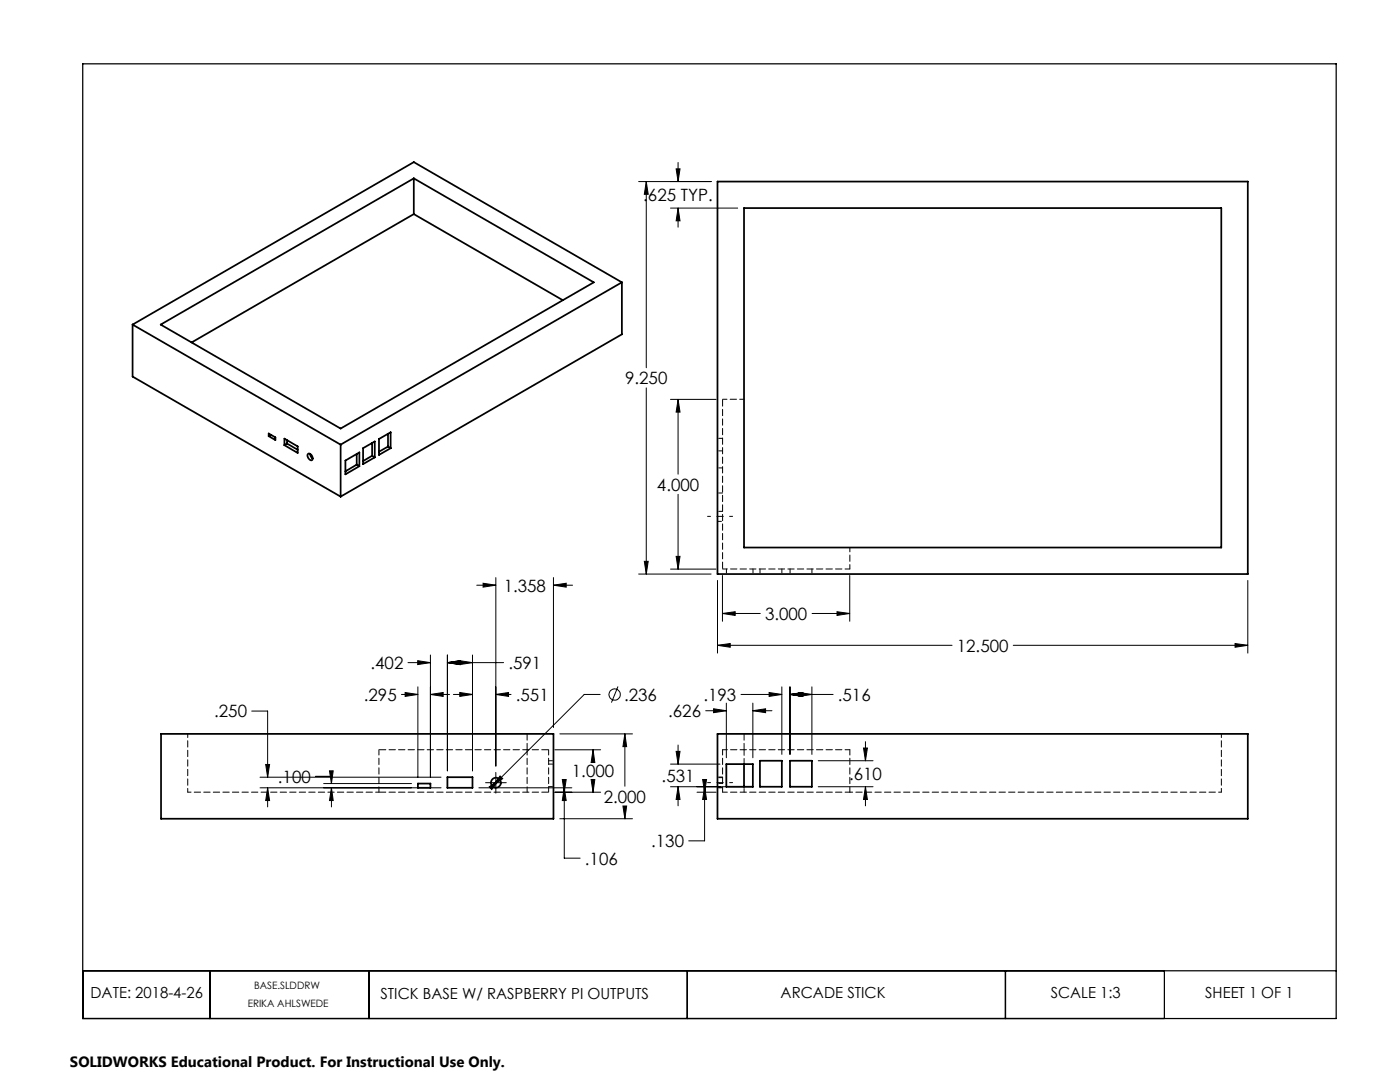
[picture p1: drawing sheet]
<svg xmlns="http://www.w3.org/2000/svg" width="279mm" height="216mm" viewBox="0 0 279 216" stroke-linecap="round" stroke-linejoin="round" font-family="sans-serif">
<g fill="none" stroke="#000" stroke-width=".2">
<path d="M127.5 36.2h14.4M129 36.2l.4 2.6h-.8zM129 36.2v37.2M134.9 33.7h.8l-.4 2.5zM135.3 32.4v3.8M133.8 41.5h13.4M135.3 41.5l.4 2.6h-.8zM135.3 41.5v3.8M129 77.4v37.1M133.8 79.7h9.1M135.3 79.7l.4 2.5h-.8zM135.3 79.7v14.9"/>
<path d="M135.3 98.6v15M95.1 116.8h3.9M96.4 116.4l2.6 .4-2.6 .4zM99 115.3v37.6M110.5 116.8l2.5-.4v.8zM110.5 115.3v29.9M110.5 116.8h3.8M127.5 114.5h14.4M128.6 112h.8l-.4 2.5zM133.8 113.6h9.1M134.9 111h.8l-.4 2.6zM143.2 115.8v14.5"/>
<path d="M144.2 114.8v9.2M169.6 114.8v9.2M249 115.8v14.5M80.1 138.6h3.3M80.9 138.2l2.5 .4-2.5 .4zM81.4 132.2h4.5M83.4 131.8l2.5 .4-2.5 .4zM83.4 137.1v18M85.9 138.6l2.5-.4v.8zM85.9 138.6h3.8M85.9 130.7v24.4M89.3 132.2l2.5-.4v.8z"/>
<path d="M89.3 130.7v23.1M89.3 132.2h11.2M90.5 138.6h3.8M91.8 138.2l2.5 .4-2.5 .4zM91.8 131.8l2.5 .4-2.5 .4zM94.3 130.7v23.1M99 138.6l2.5-.4v.8zM99 138.6h3M119.8 138.6h-3.2l-16.9 16.9M123.3 137l-1.3 3.2M143.2 128.8l2.5-.4v.8zM143.2 128.8h46.8"/>
<path d="M144.2 122.4l2.5-.3v.7zM144.2 122.4h7.5M147.9 138.6h8.1M153.5 138.2l2.5 .4-2.5 .4zM156 137.1v13.4M157.7 138.6l2.5-.4v.8zM157.7 138.6h8.6M157.7 137.1v13.4M159.5 138.2l2.5 .4-2.5 .4zM162 137.1v13.4M162.1 122.4h7.5M167 122.1l2.6 .3-2.6 .4z"/>
<path d="M202.2 128.8h46.8M246.5 128.4l2.5 .4-2.5 .4zM50.2 141.9h3.2v13.2M51.9 157.2h36.1M51.9 155.1h36.1M53 152.5h.8l-.4 2.6zM53.4 157.2l.4 2.5h-.8zM53.4 157.2v3.8M63 154.9h3.1v1.5M64.6 156.4h17.5M65.8 153.8h.7l-.4 2.6zM66.1 157.2l.4 2.5h-.7z"/>
<path d="M66.1 157.2v3.8M95.6 157.2h18.5M96.9 156.2h4.1M97.6 157l2.1-1.5-1.6 2.1zM99 154.1v4.2M99.7 155.5l-1.5 1.4M99.8 154.8l.5 .6-2.1 1.5zM110.7 149.6h9.2M110.7 158.1h9.2M111.7 146.4h14.5M112.2 155.5h.8l-.4 2.6zM112.6 157.2l.4 2.5h-.8z"/>
<path d="M112.6 157.2v14h3.2M118 155.5h.7l-.3 2.6zM118.4 149.6l.3 2.6h-.7zM118.4 149.6v2.2M118.4 155.9v2.2M124.7 146.4l.4 2.6h-.8zM124.7 146.4v10.5M133.8 157h16.6M133.8 152.5h9.9M134.9 149.9h.8l-.4 2.6zM135.3 157l.4 2.5h-.8zM135.3 148.7v3.8"/>
<path d="M135.3 157v3.8M139.1 158.1h3.8M140.2 155.5h.8l-.4 2.6zM140.6 157l.4 2.5h-.8zM140.6 157v10.8h-3.2M140.8 141.8h4.2M142.4 141.4l2.6 .4-2.6 .4zM145 140.3v10.9M150.2 141.8l2.6-.4v.8zM150.2 140.3v10.9M150.2 141.8h3.9M163.3 151.8h10.9"/>
<path d="M163.3 157h10.9M172.3 149.3h.8l-.4 2.5zM172.7 157l.4 2.5h-.8zM172.7 148v3.8M172.7 157v3.8M111.7 163.4h14.5M124.3 160.8h.8l-.4 2.6zM124.7 160.9v2.5"/>
<circle cx="122.7" cy="138.6" r="1.13"/>
</g>
<path d="M146.2 103h-5M146.2 156.2h-5" fill="none" stroke="#000" stroke-width=".2" stroke-dasharray="15.2 1.3 1.3 1.3" stroke-dashoffset="14.6"/>
<path d="M16.5 12.7h250.2v190.5h-250.2zM16.5 193.7h250.2M41.9 193.7v9.5M73.7 193.7v9.5M137.2 193.7v9.5M200.7 193.7v9.5M232.4 193.7v9.5" fill="none" stroke="#000" stroke-width=".25"/>
<path d="M124.7 146.4l.4 2.6h-.8zM124.3 160.8h.8l-.4 2.6zM118.4 149.6l.3 2.6h-.7zM118 155.5h.7l-.3 2.6zM99.8 154.8l-1.6 2.1 2.1-1.5zM97.6 157l.5 .6 1.6-2.1zM96.4 116.4l2.6 .4-2.6 .4zM110.5 116.8l2.5-.4v.8zM91.8 138.2l2.5 .4-2.5 .4zM99 138.6l2.5-.4v.8zM91.8 131.8l2.5 .4-2.5 .4zM89.3 132.2l2.5-.4v.8zM85.9 138.6l2.5-.4v.8zM80.9 138.2l2.5 .4-2.5 .4zM83.4 131.8l2.5 .4-2.5 .4zM89.3 132.2l2.5-.4v.8zM112.6 157.2l.4 2.5h-.8zM112.2 155.5h.8l-.4 2.6zM65.8 153.8h.7l-.4 2.6zM66.1 157.2l.4 2.5h-.7zM53 152.5h.8l-.4 2.6zM53.4 157.2l.4 2.5h-.8zM157.7 138.6l2.5-.4v.8zM159.5 138.2l2.5 .4-2.5 .4zM172.3 149.3h.8l-.4 2.5zM172.7 157l.4 2.5h-.8zM153.5 138.2l2.5 .4-2.5 .4zM157.7 138.6l2.5-.4v.8zM142.4 141.4l2.6 .4-2.6 .4zM150.2 141.8l2.6-.4v.8zM135.3 157l.4 2.5h-.8zM134.9 149.9h.8l-.4 2.6zM140.6 157l.4 2.5h-.8zM140.2 155.5h.8l-.4 2.6zM246.5 128.4l2.5 .4-2.5 .4zM143.2 128.8l2.5-.4v.8zM128.6 112h.8l-.4 2.5zM129 36.2l.4 2.6h-.8zM144.2 122.4l2.5-.3v.7zM167 122.1l2.6 .3-2.6 .4zM135.3 79.7l.4 2.5h-.8zM134.9 111h.8l-.4 2.6zM134.9 33.7h.8l-.4 2.5zM135.3 41.5l.4 2.6h-.8z" fill="#000"/>
<g fill="none" stroke="#000" stroke-width=".35">
<path d="M82.6 35.6v7.1M143.2 36.2h105.8v78.3h-105.8zM82.6 42.7l-44.4 25.6M82.6 42.7l29.7 17.2M124.1 56.3l-56.1 32.4M124.1 56.3v10.4l-56.1 32.4M124.1 56.3l-41.5-24-56.1 32.5M148.5 41.5h95.2v67.8h-95.2zM26.5 64.8v10.3l41.5 24M26.5 64.8l41.5 23.9M32.1 64.8l50.5-29.2 35.9 20.7-50.5 29.2zM53.6 86.5l1.4 .8v.5l-1.4-.8z"/>
<path d="M54.1 86.8l-.5 .2M56.8 87.5l2.6 1.6v1.3l-2.6-1.6zM57.3 88.5l-.5 .3M57.3 88.5l2.1 1.2M57.3 87.8v.7M61.5 90.6a.78 .78 0 0 1 .8 .4 .78 .78 0 0 1-.1 .9 .93 .93 0 0 1-.7-1.3zM61.9 90.6l.1 .5 .4 .4M68 88.7v10.4M68.9 91.9l2.8-1.6v2.7l-2.8 1.7zM71.2 92.7l.5 .3M71.2 92.7l-2.3 1.4M71.2 90.6v2.1"/>
<path d="M72.5 89.4l2.3-1.3v3.2l-2.3 1.3zM74.3 90.9l.5 .4M74.3 88.4v2.5M74.3 90.9l-1.8 1.1M75.6 87.6l2.4-1.3v3.1l-2.4 1.4zM77.4 89.1l.6 .3M77.4 86.6v2.5M77.4 89.1l-1.8 1M32.1 146.4h78.4v17h-78.4zM83.4 156.4h2.5v.8h-2.5zM89.3 155.1h5v2.1h-5zM143.2 146.4h105.8v17h-105.8z"/>
<path d="M145 152.5h5.2v4.5h-5.2zM148.5 152.5v4.5M151.7 151.8h4.3v5.2h-4.3zM157.7 151.8h4.3v5.2h-4.3z"/>
<circle cx="99" cy="156.2" r="1"/>
</g>
<path d="M75.6 149.6v8.5M105.2 149.6v8.5M109.5 149.6v8.5M144.2 149.6v8.5M148.5 152.5v-2.9M169.6 149.6v8.5" fill="none" stroke="#000" stroke-width=".2" stroke-dasharray="1.3 .6" stroke-dashoffset=".2"/>
<path d="M144.2 79.7v33.8M75.6 149.6h33.9M75.6 158.1h33.9" fill="none" stroke="#000" stroke-width=".2" stroke-dasharray="1.3 .6" stroke-dashoffset="-.1"/>
<g fill="none" stroke="#000" stroke-width=".2" stroke-dasharray="1.3 .6" stroke-dashoffset=".5">
<path d="M144.2 93.4h-1M144.2 98.4h-1M144.2 87.5h-1M144.2 90h-1M143.2 104h1M144.2 102h-1M145 113.5v1M150.3 113.5v1M151.7 113.5v1M156 113.5v1M157.7 113.5v1M162 113.5v1"/>
<path d="M37.5 146.4v11.7M109.5 157h1M109.5 152.5h1M109.5 151.8h1M143.2 157.2h1M144.2 157.2h-1M144.2 155.1h-1M144.2 156.3h-1M144.2 155.2h-1M148.5 158.1v-1.1M243.7 146.4v11.7"/>
</g>
<path d="M105.2 146.4v3.2M148.5 146.4v3.2" fill="none" stroke="#000" stroke-width=".2" stroke-dasharray="1.3 .6"/>
<path d="M75.6 158.1h-38.1" fill="none" stroke="#000" stroke-width=".2" stroke-dasharray="1.3 .6" stroke-dashoffset=".6"/>
<path d="M144.2 113.5h25.4M144.2 149.6h25.4M144.2 158.1h25.4" fill="none" stroke="#000" stroke-width=".2" stroke-dasharray="1.3 .6" stroke-dashoffset=".3"/>
<path d="M243.7 158.1h-74.1" fill="none" stroke="#000" stroke-width=".2" stroke-dasharray="1.3 .6" stroke-dashoffset=".7"/>
<path d="M148.5 79.7h-4.3M169.6 113.5v-4.3" fill="none" stroke="#000" stroke-width=".2" stroke-dasharray="1.3 .6" stroke-dashoffset=".4"/>
<g font-size="3.4">
<text x="128.4" y="40.1">.625 TYP.</text>
<text x="124.8" y="76.7">9.250</text>
<text x="131.1" y="97.9">4.000</text>
<text x="100.5" y="118">1.358</text>
<text x="152.7" y="123.7">3.000</text>
<text x="191" y="130">12.500</text>
<text x="73.9" y="133.5">.402</text>
<text x="101.5" y="133.5">.591</text>
<text x="42.8" y="143.2">.250</text>
<text x="72.6" y="139.8">.295</text>
<text x="102.9" y="139.8">.551</text>
<text x="124.5" y="139.8">.236</text>
<text x="133.4" y="143.1">.626</text>
<text x="140.4" y="139.8">.193</text>
<text x="167.2" y="139.8">.516</text>
<text x="114.1" y="155.1">1.000</text>
<text x="132" y="156">.531</text>
<text x="169.5" y="155.7">.610</text>
<text x="55.5" y="156.2">.100</text>
<text x="120.5" y="160.2">2.000</text>
<text x="116.7" y="172.5">.106</text>
<text x="130" y="169">.130</text>
</g>
<g font-size="3">
<text x="18.1" y="199.2">DATE: 2018-4-26</text>
<text x="75.9" y="199.4">STICK BASE W/ RASPBERRY PI OUTPUTS</text>
<text x="155.8" y="199.2">ARCADE STICK</text>
<text x="209.7" y="199.2">SCALE 1:3</text>
<text x="240.5" y="199.2">SHEET 1 OF 1</text>
<text x="14" y="212.9">SOLIDWORKS Educational Product. For Instructional Use Only.</text>
</g>
<g font-size="2">
<text x="50.7" y="197.3">BASE.SLDDRW</text>
<text x="49.4" y="200.9">ERIKA AHLSWEDE</text>
</g>
</svg>
